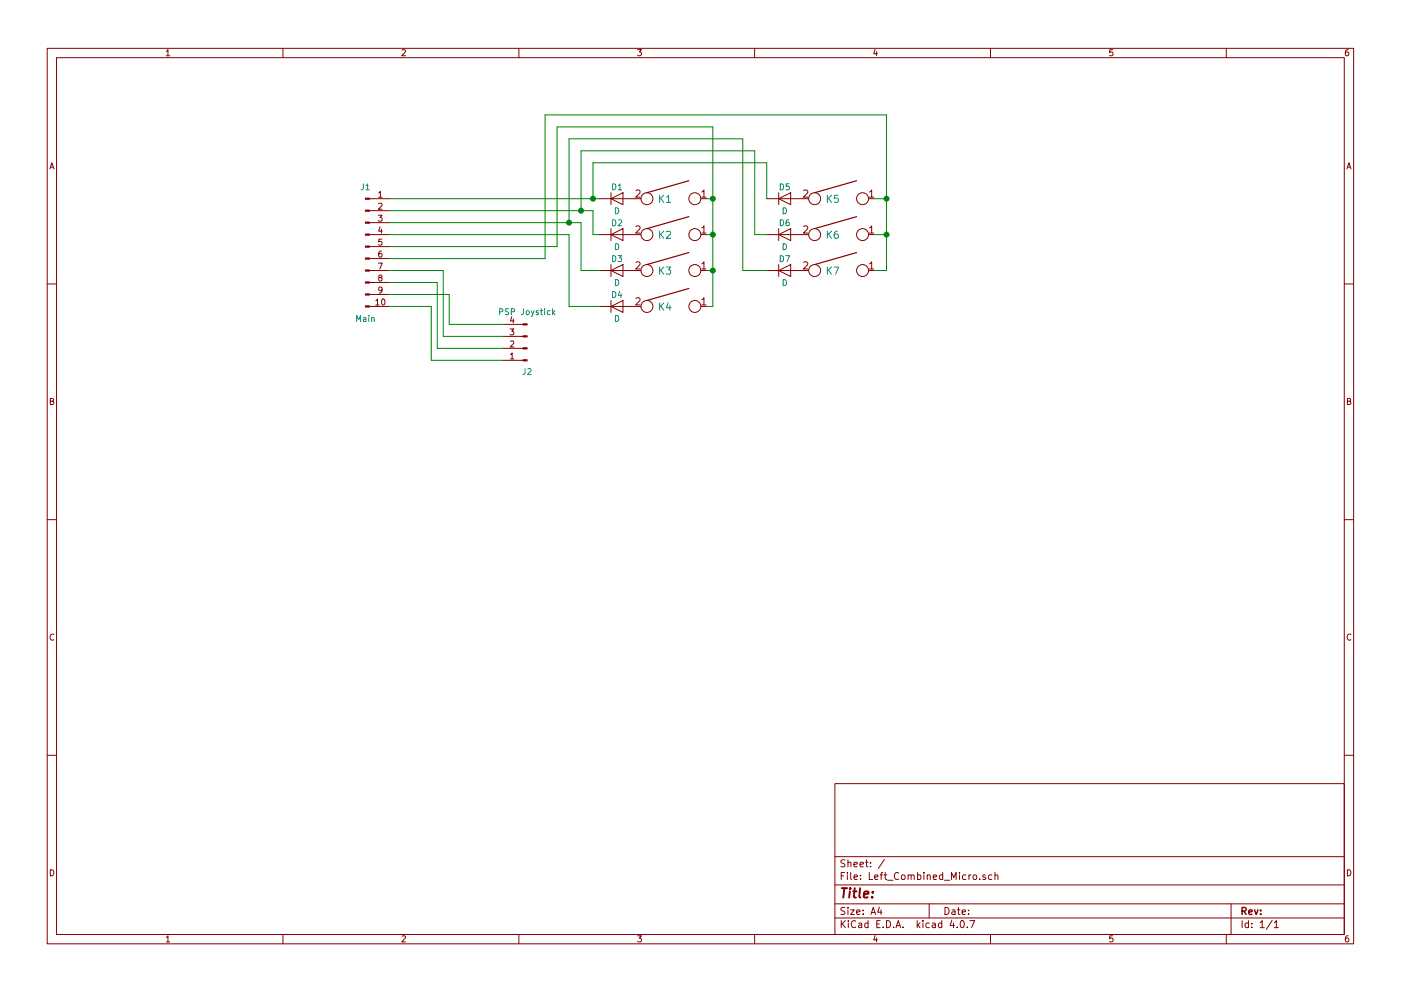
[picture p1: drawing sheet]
EESchema Schematic File Version 2
LIBS:power
LIBS:device
LIBS:switches
LIBS:relays
LIBS:motors
LIBS:transistors
LIBS:conn
LIBS:linear
LIBS:regul
LIBS:74xx
LIBS:cmos4000
LIBS:adc-dac
LIBS:memory
LIBS:xilinx
LIBS:microcontrollers
LIBS:dsp
LIBS:microchip
LIBS:analog_switches
LIBS:motorola
LIBS:texas
LIBS:intel
LIBS:audio
LIBS:interface
LIBS:digital-audio
LIBS:philips
LIBS:display
LIBS:cypress
LIBS:siliconi
LIBS:opto
LIBS:atmel
LIBS:contrib
LIBS:valves
LIBS:keyboard_parts
LIBS:mkl27z256vfm4
LIBS:Left_Combined_Micro-cache
EELAYER 25 0
EELAYER END
$Descr A4 11693 8268
encoding utf-8
Sheet 1 1
Title ""
Date ""
Rev ""
Comp ""
Comment1 ""
Comment2 ""
Comment3 ""
Comment4 ""
$EndDescr
$Comp
L D D1
U 1 1
P 5150 1650
F 0 "D1" H 5150 1750 50  0000 C CNN
F 1 "D" H 5150 1550 50  0000 C CNN
F 2 "keyboard_parts:D_SOD123_axial" H 5150 1650 50  0001 C CNN
F 3 "" H 5150 1650 50  0001 C CNN
	1    5150 1650
	1    0    0    -1  
$EndComp
$Comp
L D D2
U 1 1
P 5150 1950
F 0 "D2" H 5150 2050 50  0000 C CNN
F 1 "D" H 5150 1850 50  0000 C CNN
F 2 "keyboard_parts:D_SOD123_axial" H 5150 1950 50  0001 C CNN
F 3 "" H 5150 1950 50  0001 C CNN
	1    5150 1950
	1    0    0    -1  
$EndComp
$Comp
L D D3
U 1 1
P 5150 2250
F 0 "D3" H 5150 2350 50  0000 C CNN
F 1 "D" H 5150 2150 50  0000 C CNN
F 2 "keyboard_parts:D_SOD123_axial" H 5150 2250 50  0001 C CNN
F 3 "" H 5150 2250 50  0001 C CNN
	1    5150 2250
	1    0    0    -1  
$EndComp
$Comp
L D D4
U 1 1
P 5150 2550
F 0 "D4" H 5150 2650 50  0000 C CNN
F 1 "D" H 5150 2450 50  0000 C CNN
F 2 "keyboard_parts:D_SOD123_axial" H 5150 2550 50  0001 C CNN
F 3 "" H 5150 2550 50  0001 C CNN
	1    5150 2550
	1    0    0    -1  
$EndComp
$Comp
L D D5
U 1 1
P 6550 1650
F 0 "D5" H 6550 1750 50  0000 C CNN
F 1 "D" H 6550 1550 50  0000 C CNN
F 2 "keyboard_parts:D_SOD123_axial" H 6550 1650 50  0001 C CNN
F 3 "" H 6550 1650 50  0001 C CNN
	1    6550 1650
	1    0    0    -1  
$EndComp
$Comp
L D D6
U 1 1
P 6550 1950
F 0 "D6" H 6550 2050 50  0000 C CNN
F 1 "D" H 6550 1850 50  0000 C CNN
F 2 "keyboard_parts:D_SOD123_axial" H 6550 1950 50  0001 C CNN
F 3 "" H 6550 1950 50  0001 C CNN
	1    6550 1950
	1    0    0    -1  
$EndComp
$Comp
L D D7
U 1 1
P 6550 2250
F 0 "D7" H 6550 2350 50  0000 C CNN
F 1 "D" H 6550 2150 50  0000 C CNN
F 2 "keyboard_parts:D_SOD123_axial" H 6550 2250 50  0001 C CNN
F 3 "" H 6550 2250 50  0001 C CNN
	1    6550 2250
	1    0    0    -1  
$EndComp
$Comp
L KEYSW K1
U 1 1
P 5600 1650
F 0 "K1" H 5550 1650 60  0000 C CNN
F 1 "KEYSW" H 5600 1550 60  0001 C CNN
F 2 "keebs:Mx_Alps_100" H 5600 1650 60  0001 C CNN
F 3 "" H 5600 1650 60  0000 C CNN
	1    5600 1650
	1    0    0    -1  
$EndComp
$Comp
L KEYSW K2
U 1 1
P 5600 1950
F 0 "K2" H 5550 1950 60  0000 C CNN
F 1 "KEYSW" H 5600 1850 60  0001 C CNN
F 2 "keebs:Mx_Alps_100" H 5600 1950 60  0001 C CNN
F 3 "" H 5600 1950 60  0000 C CNN
	1    5600 1950
	1    0    0    -1  
$EndComp
$Comp
L KEYSW K3
U 1 1
P 5600 2250
F 0 "K3" H 5550 2250 60  0000 C CNN
F 1 "KEYSW" H 5600 2150 60  0001 C CNN
F 2 "keebs:Mx_Alps_100" H 5600 2250 60  0001 C CNN
F 3 "" H 5600 2250 60  0000 C CNN
	1    5600 2250
	1    0    0    -1  
$EndComp
$Comp
L KEYSW K4
U 1 1
P 5600 2550
F 0 "K4" H 5550 2550 60  0000 C CNN
F 1 "KEYSW" H 5600 2450 60  0001 C CNN
F 2 "keebs:Mx_Alps_100" H 5600 2550 60  0001 C CNN
F 3 "" H 5600 2550 60  0000 C CNN
	1    5600 2550
	1    0    0    -1  
$EndComp
$Comp
L KEYSW K5
U 1 1
P 7000 1650
F 0 "K5" H 6950 1650 60  0000 C CNN
F 1 "KEYSW" H 7000 1550 60  0001 C CNN
F 2 "keebs:Mx_Alps_100" H 7000 1650 60  0001 C CNN
F 3 "" H 7000 1650 60  0000 C CNN
	1    7000 1650
	1    0    0    -1  
$EndComp
$Comp
L KEYSW K6
U 1 1
P 7000 1950
F 0 "K6" H 6950 1950 60  0000 C CNN
F 1 "KEYSW" H 7000 1850 60  0001 C CNN
F 2 "keebs:Mx_Alps_100" H 7000 1950 60  0001 C CNN
F 3 "" H 7000 1950 60  0000 C CNN
	1    7000 1950
	1    0    0    -1  
$EndComp
$Comp
L KEYSW K7
U 1 1
P 7000 2250
F 0 "K7" H 6950 2250 60  0000 C CNN
F 1 "KEYSW" H 7000 2150 60  0001 C CNN
F 2 "keebs:Mx_Alps_100" H 7000 2250 60  0001 C CNN
F 3 "" H 7000 2250 60  0000 C CNN
	1    7000 2250
	1    0    0    -1  
$EndComp
$Comp
L Conn_01x10_Male J1
U 1 1
P 3050 2050
F 0 "J1" H 3050 2550 50  0000 C CNN
F 1 "Main" H 3050 1450 50  0000 C CNN
F 2 "Pin_Headers:Pin_Header_Angled_1x10_Pitch2.54mm" H 3050 2050 50  0001 C CNN
F 3 "" H 3050 2050 50  0001 C CNN
	1    3050 2050
	1    0    0    -1  
$EndComp
$Comp
L Conn_01x04_Male J2
U 1 1
P 4400 2900
F 0 "J2" H 4400 3100 50  0000 C CNN
F 1 "PSP Joystick" H 4400 2600 50  0000 C CNN
F 2 "Pin_Headers:Pin_Header_Straight_1x04_Pitch2.54mm" H 4400 2900 50  0001 C CNN
F 3 "" H 4400 2900 50  0001 C CNN
	1    4400 2900
	-1   0    0    1   
$EndComp
Wire Wire Line
	5950 1050 5950 2550
Wire Wire Line
	5950 1650 5900 1650
Wire Wire Line
	5950 1950 5900 1950
Connection ~ 5950 1650
Wire Wire Line
	5950 2250 5900 2250
Connection ~ 5950 1950
Wire Wire Line
	5950 2550 5900 2550
Connection ~ 5950 2250
Wire Wire Line
	7400 1650 7300 1650
Wire Wire Line
	7400 1950 7300 1950
Wire Wire Line
	7400 2250 7300 2250
Wire Wire Line
	7400 950  7400 2250
Connection ~ 7400 1950
Connection ~ 7400 1650
Wire Wire Line
	3250 1650 5000 1650
Wire Wire Line
	3250 1750 4950 1750
Wire Wire Line
	4950 1750 4950 1950
Wire Wire Line
	4950 1950 5000 1950
Wire Wire Line
	3250 1850 4850 1850
Wire Wire Line
	4850 1850 4850 2250
Wire Wire Line
	4850 2250 5000 2250
Wire Wire Line
	3250 1950 4750 1950
Wire Wire Line
	4750 1950 4750 2550
Wire Wire Line
	4750 2550 5000 2550
Wire Wire Line
	4950 1650 4950 1350
Wire Wire Line
	4950 1350 6400 1350
Wire Wire Line
	6400 1350 6400 1650
Connection ~ 4950 1650
Wire Wire Line
	4850 1750 4850 1250
Wire Wire Line
	4850 1250 6300 1250
Wire Wire Line
	6300 1250 6300 1950
Wire Wire Line
	6300 1950 6400 1950
Connection ~ 4850 1750
Wire Wire Line
	4750 1850 4750 1150
Wire Wire Line
	4750 1150 6200 1150
Wire Wire Line
	6200 1150 6200 2250
Wire Wire Line
	6200 2250 6400 2250
Connection ~ 4750 1850
Wire Wire Line
	5950 1050 4650 1050
Wire Wire Line
	4650 1050 4650 2050
Wire Wire Line
	4650 2050 3250 2050
Wire Wire Line
	7400 950  4550 950 
Wire Wire Line
	4550 950  4550 2150
Wire Wire Line
	4550 2150 3250 2150
Wire Wire Line
	3250 2550 3600 2550
Wire Wire Line
	3600 2550 3600 3000
Wire Wire Line
	3600 3000 4200 3000
Wire Wire Line
	3250 2250 3700 2250
Wire Wire Line
	3700 2250 3700 2800
Wire Wire Line
	3700 2800 4200 2800
Wire Wire Line
	3250 2350 3650 2350
Wire Wire Line
	3650 2350 3650 2900
Wire Wire Line
	3650 2900 4200 2900
Wire Wire Line
	3250 2450 3750 2450
Wire Wire Line
	3750 2450 3750 2700
Wire Wire Line
	3750 2700 4200 2700
$EndSCHEMATC
